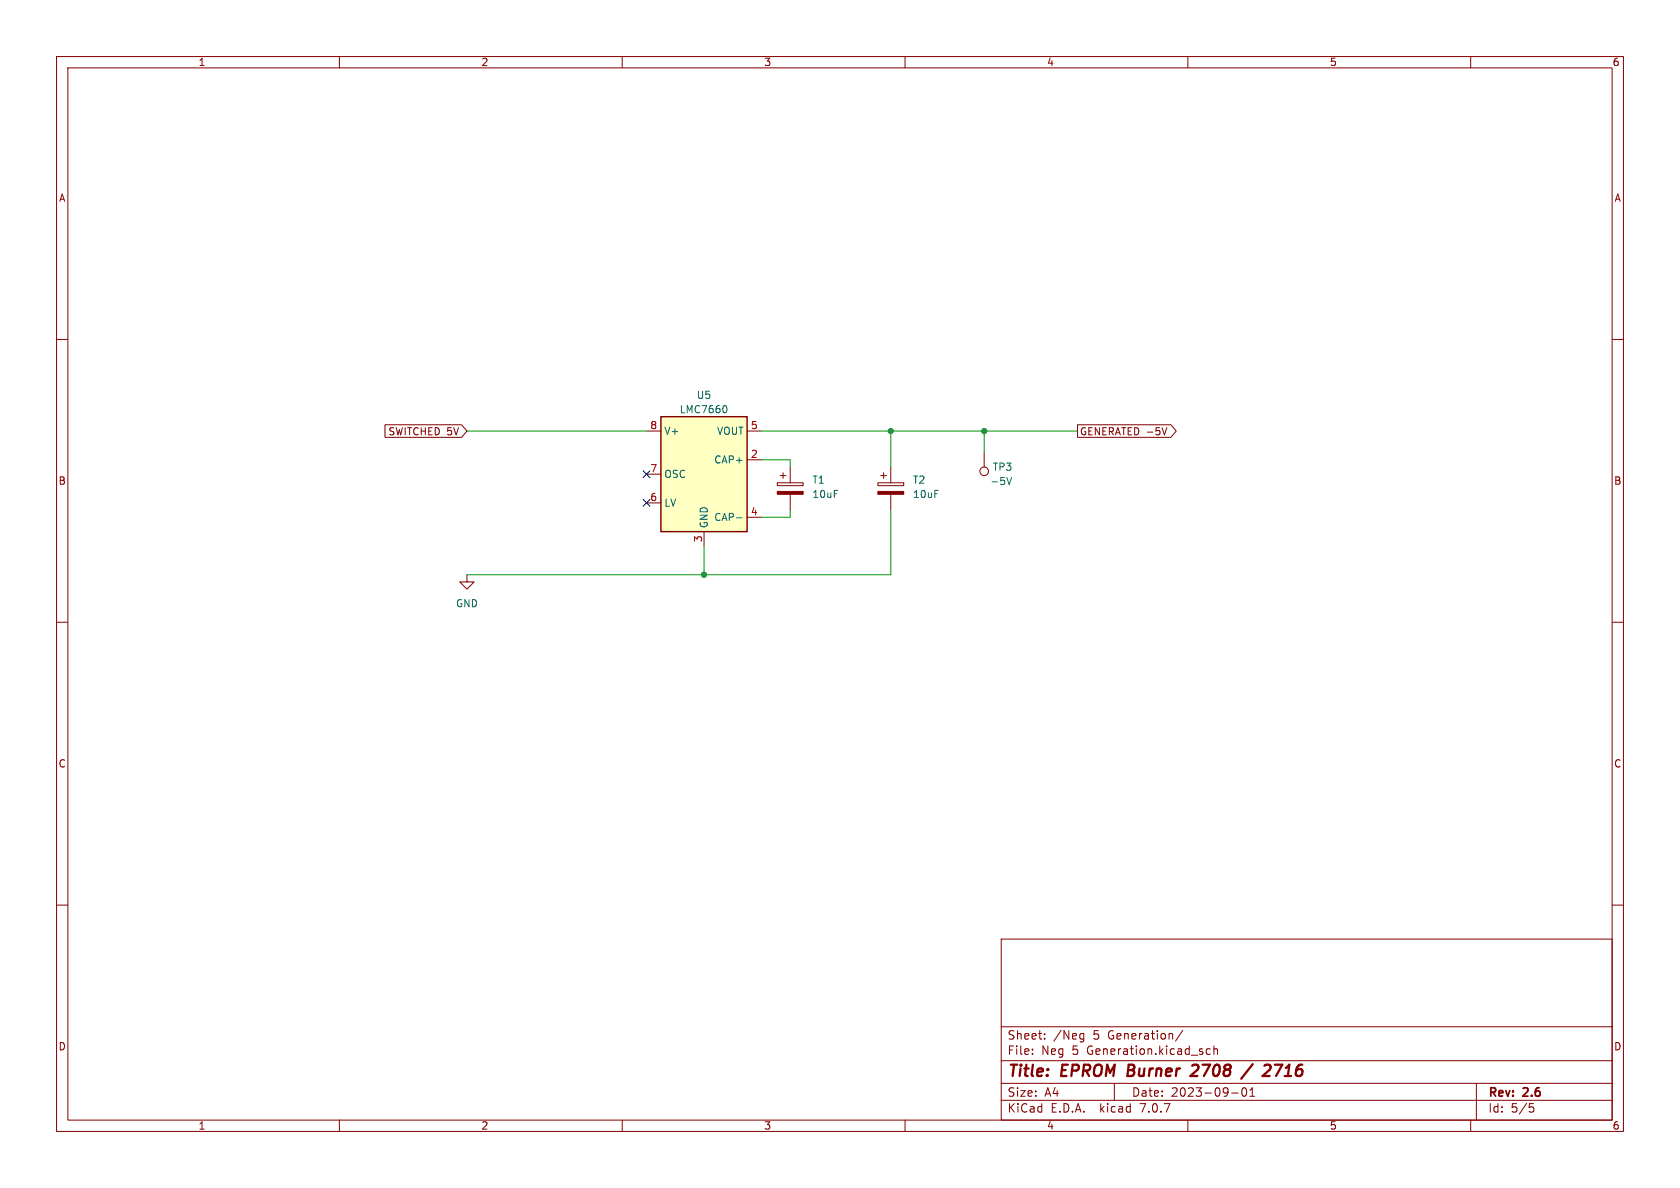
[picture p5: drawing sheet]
<svg xmlns="http://www.w3.org/2000/svg" width="297mm" height="210mm" viewBox="0 0 297 210" stroke-linecap="round" stroke-linejoin="round" font-family="sans-serif">
<g fill="none" stroke="#840000" stroke-width=".18">
<path d="M10 10h277v190h-277zM12 12h273v186h-273zM60 10v2M110 10v2M160 10v2M210 10v2M260 10v2M10 60h2M285 60h2M68.1 75.1h13.5l.9 1.1-.9 1.1h-13.5zM114.3 76.2h2.5M132.1 76.2h2.5"/>
<path d="M190.5 75.1h16.5l1 1.1-1 1.1h-16.5zM206.3 75.6l-.4 1.3M114.3 88.9h2.5M114.3 83.8h2.5M124.5 94v2.5M132.1 81.3h2.5M132.1 91.4h2.5M137.4 85.3h4.6v.6h-4.6zM137.9 84.1h1M138.4 83.6v1M139.7 82.6v2.7M139.7 87.4v2.8"/>
<path d="M155.2 85.3h4.6v.6h-4.6zM155.7 84.1h1M156.2 83.6v1M157.5 82.6v2.7M157.5 87.4v2.8M174 80v2.6M10 110h2M82.5 101.6v1.3h1.3l-1.3 1.2-1.2-1.2h1.2M285 110h2M10 160h2M285 160h2M177 166h108v32h-108z"/>
<path d="M60 198v2M110 198v2M160 198v2M177 194.5h108M177 191.5h108M177 187.5h108M177 181.5h108M182.5 186.3v.1M182.5 185.5v.1M184.7 183.6v.1M184.7 182.8v.1M191.2 182.7l.4 .1"/>
<path d="M191.6 182.7v1.2l-.1 .2-.4 .1M191.6 183.6l-.4 .1M197 191.5v3M209.1 182.1l-1.3 2M210 198v2M214 185.5l-.5-.1-.3 .3v.4l.2 .2h.6M214.6 185.5l.2-.1 .4 .1v.9M214.6 184.9v1.5M217.7 193.2h1.2M219.7 192.4l.2-.1a.81 .81 0 0 1 .6 .6 .81 .81 0 0 1-.3 .8l-.2 .1a.81 .81 0 0 1-.3-1.4zM221 193.8h.8M221 192.7l.4-.4v1.5"/>
<path d="M260 198v2M261 191.5v6.5M270.4 195.1h.7M270.5 195.7h.4l.3 .3-.2 .5-.5 .1"/>
<circle cx="174" cy="83.3" r=".76"/>
</g>
<path d="M199.6 188.2l-.3 2h.8M211.6 188.2h-.5l-.3 .2M211.7 189.1l-1.3 1.1h1.3M221.5 188.1l-2.1 2.6M224.5 188.3l.1 .3-.1 .5M225.4 188.2h1.3l-1.1 2" fill="none" stroke="#840000" stroke-width=".4"/>
<path d="M128.2 71.7a.79 .79 0 0 1 0 1.3M130.2 91.5h1M178 84.4l.4 1.3 .4-1.3" fill="none" stroke="#006464" stroke-width=".18"/>
<g fill="#840000" stroke="#840000" stroke-width=".18">
<path d="M155.2 86.9h4.6v.5h-4.6z"/>
<path d="M137.4 86.9h4.6v.5h-4.6z"/>
</g>
<path d="M116.8 73.7h15.3v20.3h-15.3z" fill="#ffffc2" stroke="#ffffc2" stroke-width=".18"/>
<path d="M116.8 73.7h15.3v20.3h-15.3z" fill="none" stroke="#840000" stroke-width=".25"/>
<path d="M82.5 76.2h31.8M134.6 76.2h55.9M157.5 76.2v6.4M174 76.2v3.8M124.5 96.5v5.1M134.6 81.3h5.1v1.3M139.7 90.2v1.2h-5.1M157.5 90.2v11.4h-75" fill="none" stroke="#009600" stroke-width=".18"/>
<path d="M113.7 88.3l1.2 1.2M113.7 83.2l1.2 1.2M114.9 88.3l-1.2 1.2M114.9 83.2l-1.2 1.2" fill="none" stroke="#000084" stroke-width=".18"/>
<g fill="#009600" stroke="#009600" stroke-width=".18">
<circle cx="157.5" cy="76.2" r=".46"/>
<circle cx="174" cy="76.2" r=".46"/>
<circle cx="124.5" cy="101.6" r=".46"/>
</g>
<g font-size="2.8" fill="#840000">
<text x="178" y="190.9">Title:</text>
<text x="187.7" y="190.9">EPROM</text>
<text x="200.2" y="190.9">Burner</text>
<text x="212.3" y="190.9">2708</text>
<text x="222.2" y="190.9">/</text>
<text x="226.7" y="190.9">2716</text>
</g>
<g font-size="2.1" fill="#840000">
<text x="178" y="184">Sheet:</text>
<text x="186.2" y="184">/Neg</text>
<text x="193.3" y="184">5</text>
<text x="196" y="184">Generation/</text>
<text x="178" y="186.7">File:</text>
<text x="184.1" y="186.7">Neg</text>
<text x="189.6" y="186.7">5</text>
<text x="192.3" y="186.7">Generation.kicad_sch</text>
<text x="178" y="196.9">KiCad</text>
<text x="178" y="194.1">Size:</text>
<text x="184.7" y="194.1">A4</text>
<text x="185.7" y="196.9">E.D.A.</text>
<text x="194.6" y="196.9">kicad</text>
<text x="200" y="194.1">Date:</text>
<text x="201.8" y="196.9">7.0.7</text>
<text x="207" y="194.1">2023-09-01</text>
<text x="263" y="194.3">Rev:</text>
<text x="263" y="196.9">Id:</text>
<text x="267.1" y="196.9">5/5</text>
<text x="269.4" y="194.3">2.6</text>
</g>
<g font-size="1.8" fill="#840000">
<text x="35" y="11.9">1</text>
<text x="85" y="11.9">2</text>
<text x="135" y="11.9">3</text>
<text x="185" y="11.9">4</text>
<text x="235" y="11.9">5</text>
<text x="285" y="11.9">6</text>
<text x="10.3" y="35.9">A</text>
<text x="285.3" y="35.9">A</text>
<text x="68.6" y="77.2">SWITCHED 5V</text>
<text x="190.8" y="77.2">GENERATED -5V</text>
<text x="10.3" y="85.9">B</text>
<text x="285.3" y="85.9">B</text>
<text x="10.3" y="135.9">C</text>
<text x="285.3" y="135.9">C</text>
<text x="10.3" y="185.9">D</text>
<text x="285.3" y="185.9">D</text>
<text x="35" y="199.9">1</text>
<text x="85" y="199.9">2</text>
<text x="135" y="199.9">3</text>
<text x="185" y="199.9">4</text>
<text x="235" y="199.9">5</text>
<text x="285" y="199.9">6</text>
</g>
<g font-size="1.8" fill="#006464">
<text x="123.1" y="70.7">U5</text>
<text x="117.3" y="77.1">V+</text>
<text x="120.1" y="73.3">LMC7660</text>
<text x="126.7" y="77.1">VOUT</text>
<text x="126.2" y="82.1">CAP+</text>
<text x="175.4" y="83.4">TP3</text>
<text x="117.3" y="89.8">LV</text>
<text x="117.3" y="84.7">OSC</text>
<text x="143.5" y="85.7">T1</text>
<text x="143.5" y="88.2">10uF</text>
<text x="161.3" y="85.7">T2</text>
<text x="161.3" y="88.2">10uF</text>
<text x="175" y="86">-5V</text>
<text x="125.3" y="93.5" transform="rotate(-90 125.3 93.5)">GND</text>
<text x="126.2" y="92.3">CAP-</text>
<text x="80.5" y="107.5">GND</text>
</g>
<g font-size="1.8" fill="#a90000">
<text x="114.9" y="75.9">8</text>
<text x="132.6" y="75.9">5</text>
<text x="114.9" y="83.6">7</text>
<text x="132.6" y="81">2</text>
<text x="114.9" y="88.6">6</text>
<text x="124.2" y="96" transform="rotate(-90 124.2 96)">3</text>
<text x="132.6" y="91.2">4</text>
</g>
</svg>
